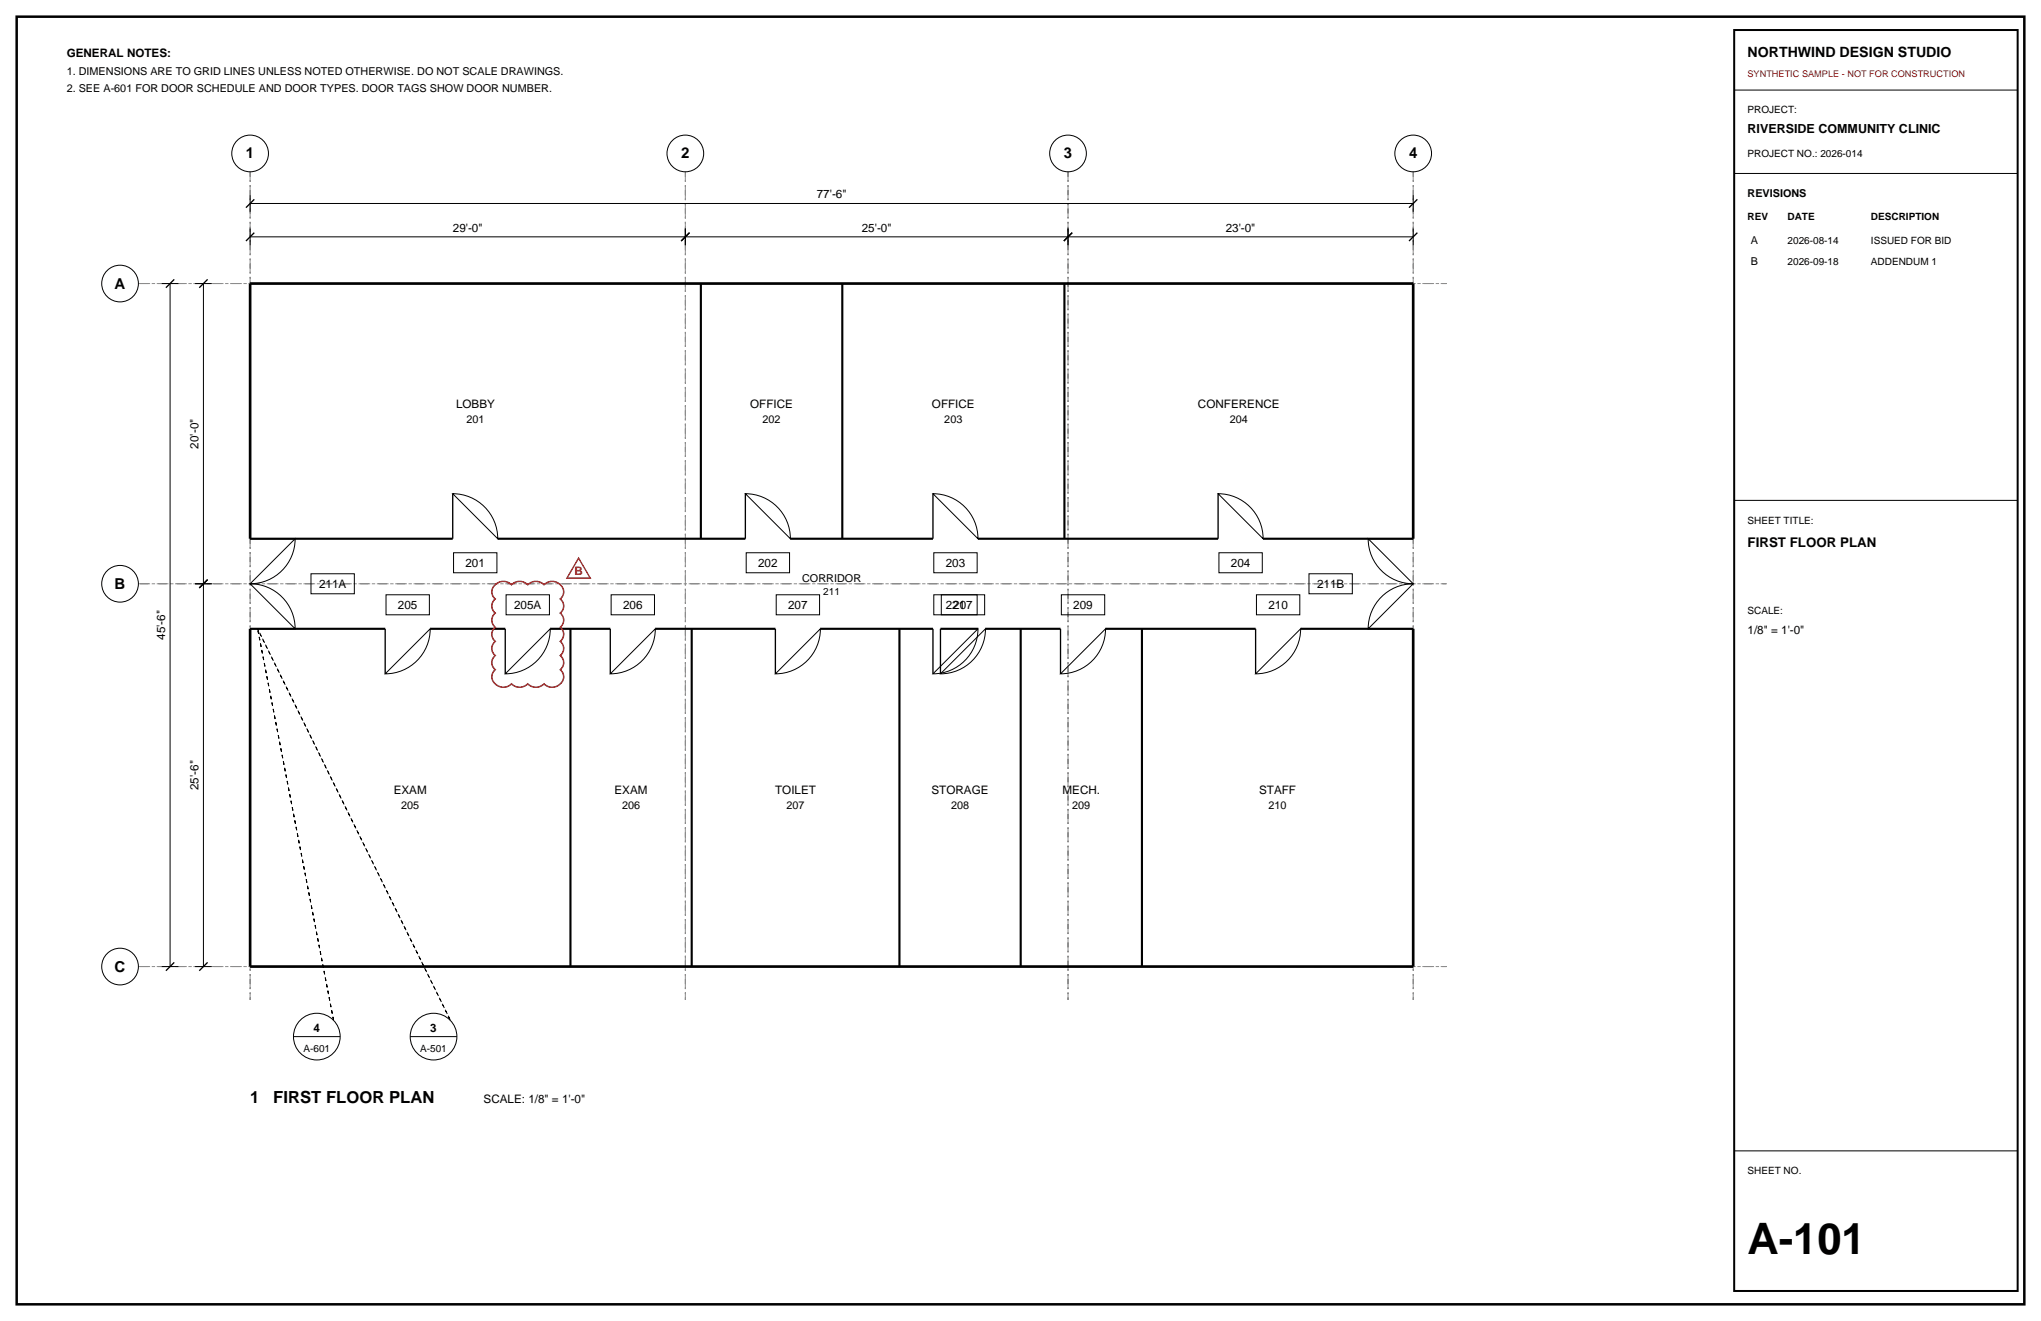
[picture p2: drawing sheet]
<svg xmlns="http://www.w3.org/2000/svg" width="432mm" height="279mm" viewBox="0 0 432 279" stroke-linecap="round" stroke-linejoin="round" font-family="sans-serif">
<path d="M3.5 3.5h424.8v272.4h-424.8z" fill="none" stroke="#000" stroke-width=".53"/>
<path d="M52.9 36.3v175.2zM145 36.3v175.2zM226 36.3v175.2zM299 36.3v175.2zM29.3 60h276.7zM29.3 123.5h276.7zM29.3 204.4h276.7z" fill="none" stroke="#8c8c8c" stroke-width=".21" stroke-dasharray="2.1 .7 .4 .7" stroke-linecap="butt"/>
<g fill="none" stroke="#000" stroke-width=".21">
<path d="M366.9 19.1h60zM366.9 36.7h60zM34.2 60h3.5zM36 60v144.4zM41.3 60h3.5zM43 60v63.5zM52.9 50.1h92.1zM52.9 48.3v3.6zM52.9 43h246.1zM52.9 41.3v3.5zM145 48.3v3.6zM145 50.1h81z"/>
<path d="M226 48.3v3.6zM226 50.1h73zM299 48.3v3.6zM299 41.3v3.5zM95.8 104.4a9.5 9.5 0 0 1 9.5 9.5zM96 116.9h9.1v4.2h-9.1zM157.7 104.4a9.5 9.5 0 0 1 9.5 9.5zM157.9 116.9h9.1v4.2h-9.1zM197.4 104.4a9.5 9.5 0 0 1 9.5 9.5zM197.6 116.9h9.1v4.2h-9.1zM257.7 104.4a9.5 9.5 0 0 1 9.5 9.5zM257.9 116.9h9.2v4.2h-9.2z"/>
<path d="M289.5 113.9l9.5 9.6a9.5 9.5 0 0 1-9.5-9.6zM366.9 105.8h60zM41.3 123.5h3.5zM43 123.5v80.9zM52.9 123.5l9.5-9.6a9.5 9.5 0 0 1-9.5 9.6zM52.9 123.5a9.5 9.5 0 0 1 9.5 9.5zM65.8 121.4h9.2v4.2h-9.2zM81.7 125.8h9.1v4.2h-9.1zM91 133a9.5 9.5 0 0 1-9.5 9.5zM107.1 125.8h9.1v4.2h-9.1zM116.4 133a9.5 9.5 0 0 1-9.5 9.5zM129.3 125.8h9.2v4.2h-9.2z"/>
<path d="M138.6 133a9.5 9.5 0 0 1-9.5 9.5zM164.2 125.8h9.2v4.2h-9.2zM173.6 133a9.5 9.5 0 0 1-9.6 9.5zM197.6 125.8h9.1v4.2h-9.1zM199.1 125.8h9.2v4.2h-9.2zM206.9 133a9.5 9.5 0 0 1-9.5 9.5zM208.5 133a9.5 9.5 0 0 1-9.5 9.5zM224.5 125.8h9.2v4.2h-9.2zM233.9 133a9.5 9.5 0 0 1-9.5 9.5zM265.8 125.8h9.2v4.2h-9.2zM275.2 133a9.5 9.5 0 0 1-9.6 9.5zM276.9 121.4h9.2v4.2h-9.2z"/>
<path d="M291.9 126.7a9.5 9.5 0 0 1 7.1-3.2l-9.5 9.5a9.5 9.5 0 0 1 2.4-6.3zM34.2 204.4h3.5zM41.3 204.4h3.5zM62.1 219.3h9.9zM86.8 219.3h9.9zM366.9 243.4h60z"/>
<circle cx="52.9" cy="32.5" r="3.9"/>
<circle cx="145" cy="32.5" r="3.9"/>
<circle cx="226" cy="32.5" r="3.9"/>
<circle cx="299" cy="32.5" r="3.9"/>
<circle cx="25.4" cy="60" r="3.9"/>
<circle cx="25.4" cy="123.5" r="3.9"/>
<circle cx="25.4" cy="204.4" r="3.9"/>
<circle cx="67" cy="219.3" r="4.9"/>
<circle cx="91.7" cy="219.3" r="4.9"/>
</g>
<g fill="none" stroke="#000" stroke-width=".28">
<path d="M52 51l1.8-1.8zM52 43.9l1.8-1.7zM144.1 51l1.8-1.8zM225.1 51l1.7-1.8zM298.1 51l1.8-1.8zM298.1 43.9l1.8-1.7zM35.1 60.9l1.8-1.8zM42.2 60.9l1.7-1.8zM52.9 113.9h9.5zM95.8 104.4v9.5zM157.7 104.4v9.5zM197.4 104.4v9.5z"/>
<path d="M257.7 104.4v9.5zM289.5 113.9h9.5zM42.2 124.4l1.7-1.8zM52.9 133h9.5zM81.5 133v9.5zM106.9 133v9.5zM129.1 133v9.5zM164 133v9.5zM197.4 133v9.5zM199 133v9.5zM224.4 133v9.5zM265.6 133v9.5z"/>
<path d="M289.5 133h9.5zM36.9 203.6l-1.8 1.7zM43.9 203.6l-1.7 1.7z"/>
</g>
<path d="M52.9 60h246.1zM52.9 60v53.9zM299 60v53.9zM52.9 133v71.4zM299 133v71.4zM52.9 204.4h246.1z" fill="none" stroke="#000" stroke-width=".56"/>
<g fill="none" stroke="#000" stroke-width=".45">
<path d="M148.3 60v53.9zM178.2 60v53.9zM225.2 60v53.9zM52.9 113.9h42.9zM105.3 113.9h52.4zM167.2 113.9h30.2zM206.9 113.9h50.8zM267.2 113.9h31.8zM52.9 133h28.6zM91 133h15.9zM116.4 133h12.7zM120.7 133v71.4z"/>
<path d="M138.6 133h25.4zM146.3 133v71.4zM173.6 133h23.8zM190.3 133v71.4zM199 133h7.9zM208.5 133h15.9zM215.9 133v71.4zM233.9 133h31.7zM241.6 133v71.4zM275.2 133h23.8z"/>
</g>
<path d="M54.5 133l16.1 82.7zM54.5 133l40.7 82.7z" fill="none" stroke="#000" stroke-width=".21" stroke-dasharray=".7 .7" stroke-linecap="butt"/>
<path d="M366.9 6.4h60v266.6h-60z" fill="none" stroke="#000" stroke-width=".42"/>
<path d="M104.8 123.7a2.41 2.41 0 0 1 3.4 0 2.41 2.41 0 0 1 3.5 0 2.41 2.41 0 0 1 3.4 0 2.39 2.39 0 0 1 2.8-.5 2.39 2.39 0 0 1 1.3 2.5l-.7 1a1.91 1.91 0 0 1 0 3 1.91 1.91 0 0 1 0 3 1.91 1.91 0 0 1 0 3 1.91 1.91 0 0 1 0 3 1.91 1.91 0 0 1 0 2.9 2.23 2.23 0 0 1 .3 2.9 2.23 2.23 0 0 1-2.8 .7l-.9-.6a2.41 2.41 0 0 1-3.4 0 2.41 2.41 0 0 1-3.5 0 2.39 2.39 0 0 1-2.8 .5 2.39 2.39 0 0 1-1.3-2.5l.7-1a1.91 1.91 0 0 1 0-2.9 1.91 1.91 0 0 1 0-3 1.91 1.91 0 0 1 0-3 1.91 1.91 0 0 1 0-3 1.91 1.91 0 0 1 0-3 1.91 1.91 0 0 1 0-3z" fill="none" stroke="#d90d0d" stroke-width=".32"/>
<path d="M122.4 118l2.5 4.3h-5z" fill="none" stroke="#d90d0d" stroke-width=".28"/>
<text font-size="9.2" x="369.7" y="265.3">A-101</text>
<g font-size="3.5">
<text x="52.9" y="233.4">1</text>
<text x="57.8" y="233.4">FIRST FLOOR PLAN</text>
</g>
<g font-size="3.2">
<text x="52" y="33.5">1</text>
<text x="144.1" y="33.5">2</text>
<text x="225.1" y="33.5">3</text>
<text x="298.1" y="33.5">4</text>
<text x="24.3" y="61">A</text>
<text x="24.3" y="124.5">B</text>
<text x="24.3" y="205.5">C</text>
</g>
<text font-size="3" x="369.7" y="12">NORTHWIND DESIGN STUDIO</text>
<text font-size="2.8" x="369.7" y="115.7">FIRST FLOOR PLAN</text>
<text font-size="2.6" x="369.7" y="28.2">RIVERSIDE COMMUNITY CLINIC</text>
<g font-size="2.5">
<text x="14.1" y="12">GENERAL NOTES:</text>
<text x="172.8" y="42">77'-6&quot;</text>
<text x="95.8" y="49">29'-0&quot;</text>
<text x="182.3" y="49">25'-0&quot;</text>
<text x="259.3" y="49">23'-0&quot;</text>
<text x="96.5" y="86.3">LOBBY</text>
<text x="158.7" y="86.3">OFFICE</text>
<text x="197.2" y="86.3">OFFICE</text>
<text x="253.4" y="86.3">CONFERENCE</text>
<text x="42" y="94.9" transform="rotate(-90 42 94.9)">20'-0&quot;</text>
<text x="98.5" y="119.9">201</text>
<text x="160.4" y="119.9">202</text>
<text x="200.1" y="119.9">203</text>
<text x="260.4" y="119.9">204</text>
<text x="67.5" y="124.4">211A</text>
<text x="278.6" y="124.4">211B</text>
<text x="84.2" y="128.8">205</text>
<text x="108.8" y="128.8">205A</text>
<text x="131.8" y="128.8">206</text>
<text x="166.7" y="128.8">207</text>
<text x="200.1" y="128.8">221</text>
<text x="201.7" y="128.8">207</text>
<text x="227.1" y="128.8">209</text>
<text x="268.3" y="128.8">210</text>
<text x="34.9" y="135.3" transform="rotate(-90 34.9 135.3)">45'-6&quot;</text>
<text x="369.7" y="134.1">1/8&quot; = 1'-0&quot;</text>
<text x="42" y="167.1" transform="rotate(-90 42 167.1)">25'-6&quot;</text>
<text x="83.3" y="168">EXAM</text>
<text x="130" y="168">EXAM</text>
<text x="164" y="168">TOILET</text>
<text x="197.1" y="168">STORAGE</text>
<text x="224.8" y="168">MECH.</text>
<text x="266.4" y="168">STAFF</text>
<text x="66.3" y="218.2">4</text>
<text x="91" y="218.2">3</text>
<text x="102.3" y="233.4">SCALE: 1/8&quot; = 1'-0&quot;</text>
</g>
<text font-size="2.5" fill="#d90d0d" x="121.5" y="121.6">B</text>
<g font-size="2.3">
<text x="14.1" y="15.9">1. DIMENSIONS ARE TO GRID LINES UNLESS NOTED OTHERWISE. DO NOT SCALE DRAWINGS.</text>
<text x="14.1" y="19.4">2. SEE A-601 FOR DOOR SCHEDULE AND DOOR TYPES. DOOR TAGS SHOW DOOR NUMBER.</text>
<text x="369.7" y="41.6">REVISIONS</text>
<text x="370.4" y="51.5">A</text>
<text x="370.4" y="56.1">B</text>
<text x="98.7" y="89.4">201</text>
<text x="161.3" y="89.4">202</text>
<text x="199.8" y="89.4">203</text>
<text x="260.2" y="89.4">204</text>
<text x="169.7" y="123.1">CORRIDOR</text>
<text x="84.9" y="171.2">205</text>
<text x="131.6" y="171.2">206</text>
<text x="166.4" y="171.2">207</text>
<text x="201.2" y="171.2">208</text>
<text x="226.9" y="171.2">209</text>
<text x="268.4" y="171.2">210</text>
</g>
<g font-size="2.1">
<text x="369.7" y="24">PROJECT:</text>
<text x="369.7" y="33.2">PROJECT NO.: 2026-014</text>
<text x="369.7" y="46.6">REV</text>
<text x="378.2" y="46.6">DATE</text>
<text x="395.8" y="46.6">DESCRIPTION</text>
<text x="378.2" y="51.5">2026-08-14</text>
<text x="395.8" y="51.5">ISSUED FOR BID</text>
<text x="378.2" y="56.1">2026-09-18</text>
<text x="395.8" y="56.1">ADDENDUM 1</text>
<text x="369.7" y="110.8">SHEET TITLE:</text>
<text x="174.2" y="125.9">211</text>
<text x="369.7" y="129.8">SCALE:</text>
<text x="64.2" y="222.4">A-601</text>
<text x="88.9" y="222.4">A-501</text>
<text x="369.7" y="248.4">SHEET NO.</text>
</g>
<text font-size="1.9" fill="#d90d0d" x="369.7" y="16.2">SYNTHETIC SAMPLE - NOT FOR CONSTRUCTION</text>
</svg>
